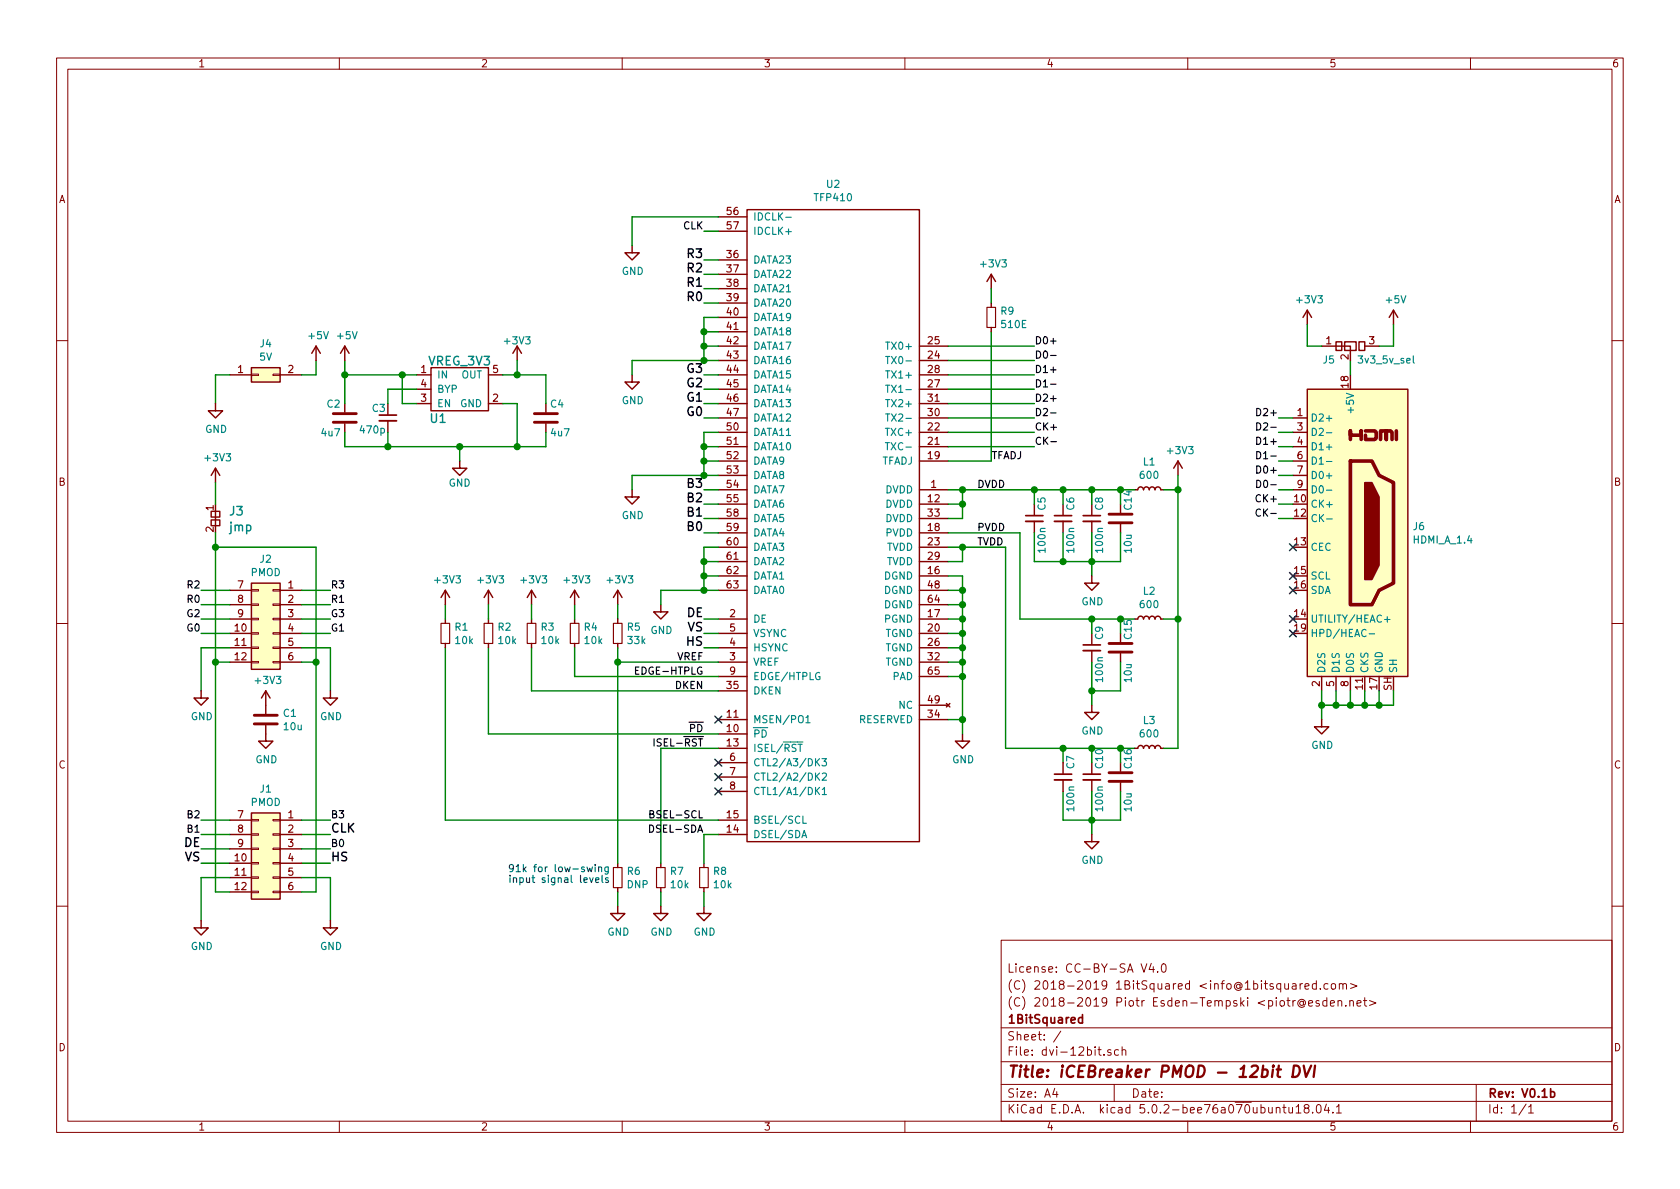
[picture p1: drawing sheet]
EESchema Schematic File Version 4
LIBS:dvi-12bit-cache
EELAYER 26 0
EELAYER END
$Descr A4 11693 8268
encoding utf-8
Sheet 1 1
Title "iCEBreaker PMOD - 12bit DVI"
Date ""
Rev "V0.1b"
Comp "1BitSquared"
Comment1 "(C) 2018-2019 Piotr Esden-Tempski <piotr@esden.net>"
Comment2 "(C) 2018-2019 1BitSquared <info@1bitsquared.com>"
Comment3 "License: CC-BY-SA V4.0"
Comment4 ""
$EndDescr
$Comp
L Connector_Generic:Conn_02x06_Top_Bottom J2
U 1 1
P 1900 4300
F 0 "J2" H 1950 4720 50  0000 C CNN
F 1 "PMOD" H 1950 4627 50  0000 C CNN
F 2 "pkl_connectors:PMODHeader_2x06_P2.54mm_Horizontal" H 1900 4300 50  0001 C CNN
F 3 "~" H 1900 4300 50  0001 C CNN
F 4 "conn-th-01in-6-2-hdr-ra" H 1900 4300 50  0001 C CNN "Key"
F 5 "ANY" H 1900 4300 50  0001 C CNN "Source"
	1    1900 4300
	-1   0    0    -1  
$EndComp
Wire Wire Line
	1600 4500 1400 4500
Wire Wire Line
	1400 4500 1400 4800
Wire Wire Line
	1600 4600 1500 4600
Wire Wire Line
	2100 4600 2200 4600
Wire Wire Line
	2100 4500 2300 4500
Wire Wire Line
	2300 4500 2300 4800
Wire Wire Line
	1600 6000 1400 6000
Wire Wire Line
	1600 5900 1400 5900
Wire Wire Line
	1600 4200 1400 4200
Wire Wire Line
	2100 5800 2300 5800
Wire Wire Line
	2100 6000 2300 6000
$Comp
L power:GND #PWR06
U 1 1
P 2300 4800
F 0 "#PWR06" H 2300 4550 50  0001 C CNN
F 1 "GND" H 2305 4624 50  0000 C CNN
F 2 "" H 2300 4800 50  0001 C CNN
F 3 "" H 2300 4800 50  0001 C CNN
	1    2300 4800
	1    0    0    -1  
$EndComp
$Comp
L power:GND #PWR01
U 1 1
P 1400 4800
F 0 "#PWR01" H 1400 4550 50  0001 C CNN
F 1 "GND" H 1405 4624 50  0000 C CNN
F 2 "" H 1400 4800 50  0001 C CNN
F 3 "" H 1400 4800 50  0001 C CNN
	1    1400 4800
	1    0    0    -1  
$EndComp
$Comp
L power:+3V3 #PWR02
U 1 1
P 1500 3350
F 0 "#PWR02" H 1500 3200 50  0001 C CNN
F 1 "+3V3" H 1515 3526 50  0000 C CNN
F 2 "" H 1500 3350 50  0001 C CNN
F 3 "" H 1500 3350 50  0001 C CNN
	1    1500 3350
	1    0    0    -1  
$EndComp
$Comp
L pkl_device:pkl_C C1
U 1 1
P 1850 5000
F 0 "C1" H 1965 5047 50  0000 L CNN
F 1 "10u" H 1965 4954 50  0000 L CNN
F 2 "pkl_dipol:C_0603" H 1965 4907 30  0001 L CNN
F 3 "" H 1850 5000 60  0000 C CNN
F 4 "cap-cer-0603-10u" H 1850 5000 50  0001 C CNN "Key"
F 5 "ANY" H 1850 5000 50  0001 C CNN "Source"
	1    1850 5000
	1    0    0    -1  
$EndComp
$Comp
L power:+3V3 #PWR03
U 1 1
P 1850 4900
F 0 "#PWR03" H 1850 4750 50  0001 C CNN
F 1 "+3V3" H 1865 5076 50  0000 C CNN
F 2 "" H 1850 4900 50  0001 C CNN
F 3 "" H 1850 4900 50  0001 C CNN
	1    1850 4900
	1    0    0    -1  
$EndComp
$Comp
L power:GND #PWR04
U 1 1
P 1850 5100
F 0 "#PWR04" H 1850 4850 50  0001 C CNN
F 1 "GND" H 1855 4924 50  0000 C CNN
F 2 "" H 1850 5100 50  0001 C CNN
F 3 "" H 1850 5100 50  0001 C CNN
	1    1850 5100
	1    0    0    -1  
$EndComp
Wire Wire Line
	2100 4100 2300 4100
Wire Wire Line
	1600 4100 1400 4100
Text Label 1400 6000 2    60   ~ 0
VS
Text Label 1400 5900 2    60   ~ 0
DE
Text Label 2300 6000 0    60   ~ 0
HS
Text Label 2300 5800 0    60   ~ 0
CLK
$Comp
L Connector:HDMI_A_1.4 J6
U 1 1
P 9400 3700
F 0 "J6" H 9830 3747 50  0000 L CNN
F 1 "HDMI_A_1.4" H 9830 3654 50  0000 L CNN
F 2 "pkl_connectors:HDMI-10029449-111RLF" H 9425 3700 50  0001 C CNN
F 3 "https://en.wikipedia.org/wiki/HDMI" H 9425 3700 50  0001 C CNN
F 4 "ANY" H 9400 3700 50  0001 C CNN "Source"
F 5 "conn-hdmi-10029449-111rlf" H 0   0   50  0001 C CNN "Key"
	1    9400 3700
	1    0    0    -1  
$EndComp
$Comp
L pkl_texas:TFP410 U2
U 1 1
P 5800 3600
F 0 "U2" H 5800 5930 50  0000 C CNN
F 1 "TFP410" H 5800 5837 50  0000 C CNN
F 2 "pkl_housings_qfp:TQFP-64-1EP_10x10mm_P0.5mm_EP5x5mm" H 5850 1250 50  0001 C CNN
F 3 "http://www.ti.com/lit/ds/symlink/tfp410.pdf" H 5850 1250 50  0001 C CNN
F 4 "ANY" H 5800 3600 50  0001 C CNN "Source"
F 5 "ic-tqfp64-tfp410" H 0   0   50  0001 C CNN "Key"
	1    5800 3600
	1    0    0    -1  
$EndComp
Wire Wire Line
	9200 4800 9200 4900
Wire Wire Line
	9300 4800 9300 4900
Wire Wire Line
	9400 4800 9400 4900
Wire Wire Line
	9500 4800 9500 4900
Wire Wire Line
	9600 4800 9600 4900
Wire Wire Line
	9700 4800 9700 4900
Wire Wire Line
	9700 4900 9600 4900
Wire Wire Line
	9600 4900 9500 4900
Connection ~ 9600 4900
Wire Wire Line
	9500 4900 9400 4900
Connection ~ 9500 4900
Connection ~ 9300 4900
Wire Wire Line
	9300 4900 9200 4900
Connection ~ 9400 4900
Wire Wire Line
	9400 4900 9300 4900
Wire Wire Line
	9200 4900 9200 5000
Connection ~ 9200 4900
$Comp
L power:GND #PWR0101
U 1 1
P 9200 5000
F 0 "#PWR0101" H 9200 4750 50  0001 C CNN
F 1 "GND" H 9205 4824 50  0000 C CNN
F 2 "" H 9200 5000 50  0001 C CNN
F 3 "" H 9200 5000 50  0001 C CNN
	1    9200 5000
	1    0    0    -1  
$EndComp
Wire Wire Line
	5000 4400 4900 4400
Wire Wire Line
	5000 4500 4900 4500
Text Label 4900 4500 2    60   ~ 0
HS
Text Label 4900 4400 2    60   ~ 0
VS
Wire Wire Line
	5000 4300 4900 4300
Text Label 4900 4300 2    60   ~ 0
DE
Wire Wire Line
	5000 1600 4900 1600
$Comp
L power:GND #PWR0102
U 1 1
P 4400 1700
F 0 "#PWR0102" H 4400 1450 50  0001 C CNN
F 1 "GND" H 4405 1524 50  0000 C CNN
F 2 "" H 4400 1700 50  0001 C CNN
F 3 "" H 4400 1700 50  0001 C CNN
	1    4400 1700
	1    0    0    -1  
$EndComp
Text Label 4900 1600 2    50   ~ 0
CLK
Wire Wire Line
	6600 4000 6700 4000
Wire Wire Line
	6700 4000 6700 4100
Wire Wire Line
	6600 4100 6700 4100
Connection ~ 6700 4100
Wire Wire Line
	6700 4100 6700 4200
Wire Wire Line
	6600 4200 6700 4200
Connection ~ 6700 4200
Wire Wire Line
	6700 4200 6700 4300
Wire Wire Line
	6600 4300 6700 4300
Connection ~ 6700 4300
Wire Wire Line
	6700 4300 6700 4400
Wire Wire Line
	6600 4400 6700 4400
Connection ~ 6700 4400
Wire Wire Line
	6700 4400 6700 4500
Wire Wire Line
	6600 4500 6700 4500
Connection ~ 6700 4500
Wire Wire Line
	6700 4500 6700 4600
Wire Wire Line
	6600 4600 6700 4600
Connection ~ 6700 4600
$Comp
L power:GND #PWR0103
U 1 1
P 6700 5100
F 0 "#PWR0103" H 6700 4850 50  0001 C CNN
F 1 "GND" H 6705 4924 50  0000 C CNN
F 2 "" H 6700 5100 50  0001 C CNN
F 3 "" H 6700 5100 50  0001 C CNN
	1    6700 5100
	1    0    0    -1  
$EndComp
Wire Wire Line
	6600 3900 6700 3900
Wire Wire Line
	6700 3900 6700 3800
Wire Wire Line
	6600 3800 6700 3800
Wire Wire Line
	6600 3600 6700 3600
Wire Wire Line
	6700 3600 6700 3500
Wire Wire Line
	6600 3500 6700 3500
Connection ~ 6700 3500
Wire Wire Line
	6700 3500 6700 3400
Wire Wire Line
	6600 3400 6700 3400
Connection ~ 6700 3400
Wire Wire Line
	5000 2900 4900 2900
Wire Wire Line
	5000 2800 4900 2800
Wire Wire Line
	5000 2700 4900 2700
Text Label 4900 2600 2    60   ~ 0
G3
Wire Wire Line
	5000 2500 4900 2500
Wire Wire Line
	5000 2400 4900 2400
Wire Wire Line
	5000 2300 4900 2300
Wire Wire Line
	5000 2200 4900 2200
Wire Wire Line
	4900 2500 4900 2400
Connection ~ 4900 2300
Wire Wire Line
	4900 2300 4900 2200
Connection ~ 4900 2400
Wire Wire Line
	4900 2400 4900 2300
Wire Wire Line
	5000 2100 4900 2100
Wire Wire Line
	5000 2000 4900 2000
Wire Wire Line
	5000 1900 4900 1900
Text Label 4900 1800 2    60   ~ 0
R3
Wire Wire Line
	5000 3000 4900 3000
Wire Wire Line
	5000 3100 4900 3100
Wire Wire Line
	5000 3200 4900 3200
Wire Wire Line
	5000 3300 4900 3300
Wire Wire Line
	4900 3300 4900 3200
Connection ~ 4900 3100
Wire Wire Line
	4900 3100 4900 3000
Connection ~ 4900 3200
Wire Wire Line
	4900 3200 4900 3100
Wire Wire Line
	5000 3500 4900 3500
Wire Wire Line
	5000 3600 4900 3600
Wire Wire Line
	5000 3700 4900 3700
Text Label 4900 3400 2    60   ~ 0
B3
Wire Wire Line
	5000 4100 4900 4100
Wire Wire Line
	5000 4000 4900 4000
Wire Wire Line
	5000 3900 4900 3900
Wire Wire Line
	5000 3800 4900 3800
Wire Wire Line
	4900 4100 4900 4000
Connection ~ 4900 3900
Wire Wire Line
	4900 3900 4900 3800
Connection ~ 4900 4000
Wire Wire Line
	4900 4000 4900 3900
$Comp
L power:GND #PWR0104
U 1 1
P 4600 4200
F 0 "#PWR0104" H 4600 3950 50  0001 C CNN
F 1 "GND" H 4605 4024 50  0000 C CNN
F 2 "" H 4600 4200 50  0001 C CNN
F 3 "" H 4600 4200 50  0001 C CNN
	1    4600 4200
	1    0    0    -1  
$EndComp
Wire Wire Line
	6600 2400 7200 2400
Wire Wire Line
	6600 2500 7200 2500
Wire Wire Line
	6600 2600 7200 2600
Wire Wire Line
	6600 2700 7200 2700
Wire Wire Line
	6600 2800 7200 2800
Wire Wire Line
	6600 2900 7200 2900
Wire Wire Line
	6600 3000 7200 3000
Wire Wire Line
	6600 3100 7200 3100
Text Label 7200 2400 0    50   ~ 0
D0+
Text Label 7200 2500 0    50   ~ 0
D0-
Text Label 7200 2600 0    50   ~ 0
D1+
Text Label 7200 2700 0    50   ~ 0
D1-
Text Label 7200 2800 0    50   ~ 0
D2+
Text Label 7200 2900 0    50   ~ 0
D2-
Text Label 7200 3000 0    50   ~ 0
CK+
Text Label 7200 3100 0    50   ~ 0
CK-
NoConn ~ 9000 4400
NoConn ~ 9000 4300
NoConn ~ 9000 4100
NoConn ~ 9000 4000
NoConn ~ 9000 3800
Wire Wire Line
	9000 2900 8900 2900
Wire Wire Line
	9000 3000 8900 3000
Wire Wire Line
	9000 3100 8900 3100
Wire Wire Line
	9000 3200 8900 3200
Wire Wire Line
	9000 3300 8900 3300
Wire Wire Line
	9000 3400 8900 3400
Wire Wire Line
	9000 3500 8900 3500
Wire Wire Line
	9000 3600 8900 3600
Text Label 8900 3300 2    50   ~ 0
D0+
Text Label 8900 3400 2    50   ~ 0
D0-
Text Label 8900 3100 2    50   ~ 0
D1+
Text Label 8900 3200 2    50   ~ 0
D1-
Text Label 8900 2900 2    50   ~ 0
D2+
Text Label 8900 3000 2    50   ~ 0
D2-
Text Label 8900 3500 2    50   ~ 0
CK+
Text Label 8900 3600 2    50   ~ 0
CK-
$Comp
L power:+3V3 #PWR0105
U 1 1
P 8200 3300
F 0 "#PWR0105" H 8200 3150 50  0001 C CNN
F 1 "+3V3" H 8215 3476 50  0000 C CNN
F 2 "" H 8200 3300 50  0001 C CNN
F 3 "" H 8200 3300 50  0001 C CNN
	1    8200 3300
	1    0    0    -1  
$EndComp
$Comp
L pkl_device:pkl_C_Small C5
U 1 1
P 7200 3600
F 0 "C5" V 7250 3650 50  0000 L CNN
F 1 "100n" V 7250 3350 50  0000 L CNN
F 2 "pkl_dipol:C_0402" H 7292 3507 60  0001 L CNN
F 3 "" H 7200 3600 60  0000 C CNN
F 4 "cap-cer-0402-100n" H 7200 3600 50  0001 C CNN "Key"
F 5 "ANY" H 7200 3600 50  0001 C CNN "Source"
	1    7200 3600
	1    0    0    -1  
$EndComp
$Comp
L pkl_device:pkl_C_Small C6
U 1 1
P 7400 3600
F 0 "C6" V 7450 3650 50  0000 L CNN
F 1 "100n" V 7450 3350 50  0000 L CNN
F 2 "pkl_dipol:C_0402" H 7492 3507 60  0001 L CNN
F 3 "" H 7400 3600 60  0000 C CNN
F 4 "cap-cer-0402-100n" H 7400 3600 50  0001 C CNN "Key"
F 5 "ANY" H 7400 3600 50  0001 C CNN "Source"
	1    7400 3600
	1    0    0    -1  
$EndComp
$Comp
L pkl_device:pkl_C_Small C8
U 1 1
P 7600 3600
F 0 "C8" V 7650 3650 50  0000 L CNN
F 1 "100n" V 7650 3350 50  0000 L CNN
F 2 "pkl_dipol:C_0402" H 7692 3507 60  0001 L CNN
F 3 "" H 7600 3600 60  0000 C CNN
F 4 "cap-cer-0402-100n" H 7600 3600 50  0001 C CNN "Key"
F 5 "ANY" H 7600 3600 50  0001 C CNN "Source"
	1    7600 3600
	1    0    0    -1  
$EndComp
$Comp
L pkl_device:pkl_C_Small C10
U 1 1
P 7600 5400
F 0 "C10" V 7650 5450 50  0000 L CNN
F 1 "100n" V 7650 5150 50  0000 L CNN
F 2 "pkl_dipol:C_0402" H 7692 5307 60  0001 L CNN
F 3 "" H 7600 5400 60  0000 C CNN
F 4 "cap-cer-0402-100n" H 7600 5400 50  0001 C CNN "Key"
F 5 "ANY" H 7600 5400 50  0001 C CNN "Source"
	1    7600 5400
	1    0    0    -1  
$EndComp
$Comp
L power:+3V3 #PWR0106
U 1 1
P 4300 4200
F 0 "#PWR0106" H 4300 4050 50  0001 C CNN
F 1 "+3V3" H 4315 4376 50  0000 C CNN
F 2 "" H 4300 4200 50  0001 C CNN
F 3 "" H 4300 4200 50  0001 C CNN
	1    4300 4200
	1    0    0    -1  
$EndComp
Wire Wire Line
	4300 4200 4300 4300
NoConn ~ 5000 5300
NoConn ~ 5000 5400
NoConn ~ 5000 5500
NoConn ~ 5000 5000
Wire Wire Line
	5000 5800 4900 5800
$Comp
L power:GND #PWR0107
U 1 1
P 4900 6300
F 0 "#PWR0107" H 4900 6050 50  0001 C CNN
F 1 "GND" H 4905 6124 50  0000 C CNN
F 2 "" H 4900 6300 50  0001 C CNN
F 3 "" H 4900 6300 50  0001 C CNN
	1    4900 6300
	1    0    0    -1  
$EndComp
Wire Wire Line
	6600 3200 6900 3200
Wire Wire Line
	6900 3200 6900 2300
$Comp
L pkl_device:pkl_R_Small R9
U 1 1
P 6900 2200
F 0 "R9" H 6959 2247 50  0000 L CNN
F 1 "510E" H 6959 2154 50  0000 L CNN
F 2 "pkl_dipol:R_0402" H 6959 2107 60  0001 L CNN
F 3 "" H 6900 2200 60  0000 C CNN
F 4 "res-0402-510" H 6900 2200 50  0001 C CNN "Key"
F 5 "ANY" H 6900 2200 50  0001 C CNN "Source"
	1    6900 2200
	1    0    0    -1  
$EndComp
$Comp
L power:+3V3 #PWR0108
U 1 1
P 6900 2000
F 0 "#PWR0108" H 6900 1850 50  0001 C CNN
F 1 "+3V3" H 6915 2176 50  0000 C CNN
F 2 "" H 6900 2000 50  0001 C CNN
F 3 "" H 6900 2000 50  0001 C CNN
	1    6900 2000
	1    0    0    -1  
$EndComp
Wire Wire Line
	6900 2100 6900 2000
$Comp
L pkl_device:pkl_R_Small R4
U 1 1
P 4000 4400
F 0 "R4" H 4059 4447 50  0000 L CNN
F 1 "10k" H 4059 4354 50  0000 L CNN
F 2 "pkl_dipol:R_0402" H 4059 4307 60  0001 L CNN
F 3 "" H 4000 4400 60  0000 C CNN
F 4 "res-0402-10k" H 4000 4400 50  0001 C CNN "Key"
F 5 "ANY" H 4000 4400 50  0001 C CNN "Source"
	1    4000 4400
	1    0    0    -1  
$EndComp
$Comp
L pkl_device:pkl_R_Small R5
U 1 1
P 4300 4400
F 0 "R5" H 4359 4447 50  0000 L CNN
F 1 "33k" H 4359 4354 50  0000 L CNN
F 2 "pkl_dipol:R_0402" H 4359 4307 60  0001 L CNN
F 3 "" H 4300 4400 60  0000 C CNN
F 4 "res-0402-33k" H 4300 4400 50  0001 C CNN "Key"
F 5 "ANY" H 4300 4400 50  0001 C CNN "Source"
	1    4300 4400
	1    0    0    -1  
$EndComp
Wire Wire Line
	5000 4600 4300 4600
Wire Wire Line
	4300 4600 4300 4500
$Comp
L pkl_device:pkl_R_Small R6
U 1 1
P 4300 6100
F 0 "R6" H 4359 6147 50  0000 L CNN
F 1 "DNP" H 4359 6054 50  0000 L CNN
F 2 "pkl_dipol:R_0402" H 4359 6007 60  0001 L CNN
F 3 "" H 4300 6100 60  0000 C CNN
F 4 "dnp" H 4300 6100 50  0001 C CNN "Key"
F 5 "ANY" H 4300 6100 50  0001 C CNN "Source"
	1    4300 6100
	1    0    0    -1  
$EndComp
Wire Wire Line
	4300 4600 4300 6000
Connection ~ 4300 4600
Wire Wire Line
	4300 6200 4300 6300
$Comp
L power:GND #PWR0109
U 1 1
P 4300 6300
F 0 "#PWR0109" H 4300 6050 50  0001 C CNN
F 1 "GND" H 4305 6124 50  0000 C CNN
F 2 "" H 4300 6300 50  0001 C CNN
F 3 "" H 4300 6300 50  0001 C CNN
	1    4300 6300
	1    0    0    -1  
$EndComp
Text Notes 4250 6150 2    50   ~ 0
91k for low-swing\ninput signal levels
$Comp
L pkl_device:pkl_L_Small L1
U 1 1
P 8000 3400
F 0 "L1" V 8190 3400 50  0000 C CNN
F 1 "600" V 8097 3400 50  0000 C CNN
F 2 "pkl_dipol:L_0402" H 8049 3307 60  0001 L CNN
F 3 "" V 8000 3400 60  0000 C CNN
F 4 "ferrite-0402-600" H 8000 3400 50  0001 C CNN "Key"
F 5 "ANY" H 8000 3400 50  0001 C CNN "Source"
	1    8000 3400
	0    -1   -1   0   
$EndComp
Wire Wire Line
	7900 3400 7800 3400
$Comp
L pkl_device:pkl_C C14
U 1 1
P 7800 3600
F 0 "C14" V 7850 3650 50  0000 L CNN
F 1 "10u" V 7850 3350 50  0000 L CNN
F 2 "pkl_dipol:C_0603" H 7892 3507 60  0001 L CNN
F 3 "" H 7800 3600 60  0000 C CNN
F 4 "cap-cer-0603-10u" H 7800 3600 50  0001 C CNN "Key"
F 5 "ANY" H 7800 3600 50  0001 C CNN "Source"
	1    7800 3600
	1    0    0    -1  
$EndComp
Wire Wire Line
	7800 3400 7800 3500
Connection ~ 7800 3400
Wire Wire Line
	7600 3400 7600 3500
Connection ~ 7600 3400
Wire Wire Line
	7600 3400 7400 3400
Wire Wire Line
	7400 3400 7400 3500
Connection ~ 7400 3400
Wire Wire Line
	7400 3400 7200 3400
Wire Wire Line
	7200 3400 7200 3500
Connection ~ 7200 3400
Wire Wire Line
	7200 3400 6700 3400
Wire Wire Line
	7200 3700 7200 3900
Wire Wire Line
	7200 3900 7400 3900
Wire Wire Line
	7800 3900 7800 3700
Wire Wire Line
	7600 3700 7600 3900
Connection ~ 7600 3900
Wire Wire Line
	7400 3700 7400 3900
Connection ~ 7400 3900
Wire Wire Line
	7400 3900 7600 3900
Wire Wire Line
	7600 3900 7600 4000
$Comp
L power:GND #PWR0110
U 1 1
P 7600 4000
F 0 "#PWR0110" H 7600 3750 50  0001 C CNN
F 1 "GND" H 7605 3824 50  0000 C CNN
F 2 "" H 7600 4000 50  0001 C CNN
F 3 "" H 7600 4000 50  0001 C CNN
	1    7600 4000
	1    0    0    -1  
$EndComp
Wire Wire Line
	8100 3400 8200 3400
Wire Wire Line
	8200 3400 8200 3300
$Comp
L pkl_device:pkl_C_Small C9
U 1 1
P 7600 4500
F 0 "C9" V 7650 4550 50  0000 L CNN
F 1 "100n" V 7650 4250 50  0000 L CNN
F 2 "pkl_dipol:C_0402" H 7692 4407 60  0001 L CNN
F 3 "" H 7600 4500 60  0000 C CNN
F 4 "cap-cer-0402-100n" H 7600 4500 50  0001 C CNN "Key"
F 5 "ANY" H 7600 4500 50  0001 C CNN "Source"
	1    7600 4500
	1    0    0    -1  
$EndComp
$Comp
L pkl_device:pkl_C C15
U 1 1
P 7800 4500
F 0 "C15" V 7850 4550 50  0000 L CNN
F 1 "10u" V 7850 4250 50  0000 L CNN
F 2 "pkl_dipol:C_0603" H 7892 4407 60  0001 L CNN
F 3 "" H 7800 4500 60  0000 C CNN
F 4 "cap-cer-0603-10u" H 7800 4500 50  0001 C CNN "Key"
F 5 "ANY" H 7800 4500 50  0001 C CNN "Source"
	1    7800 4500
	1    0    0    -1  
$EndComp
Wire Wire Line
	7100 3700 7100 4300
Wire Wire Line
	7100 4300 7600 4300
Wire Wire Line
	6600 3700 7100 3700
Wire Wire Line
	7800 4300 7800 4400
Connection ~ 7800 4300
Wire Wire Line
	7800 4300 7900 4300
Wire Wire Line
	7600 4300 7600 4400
Connection ~ 7600 4300
$Comp
L pkl_device:pkl_L_Small L2
U 1 1
P 8000 4300
F 0 "L2" V 8190 4300 50  0000 C CNN
F 1 "600" V 8097 4300 50  0000 C CNN
F 2 "pkl_dipol:L_0402" H 8049 4207 60  0001 L CNN
F 3 "" V 8000 4300 60  0000 C CNN
F 4 "ferrite-0402-600" H 8000 4300 50  0001 C CNN "Key"
F 5 "ANY" H 8000 4300 50  0001 C CNN "Source"
	1    8000 4300
	0    -1   -1   0   
$EndComp
Wire Wire Line
	8200 3400 8200 4300
Wire Wire Line
	8200 4300 8100 4300
Connection ~ 8200 3400
Wire Wire Line
	7600 4600 7600 4800
Wire Wire Line
	7800 4800 7800 4600
Connection ~ 7600 4800
Wire Wire Line
	7600 4800 7800 4800
Wire Wire Line
	7600 4800 7600 4900
$Comp
L power:GND #PWR0111
U 1 1
P 7600 4900
F 0 "#PWR0111" H 7600 4650 50  0001 C CNN
F 1 "GND" H 7605 4724 50  0000 C CNN
F 2 "" H 7600 4900 50  0001 C CNN
F 3 "" H 7600 4900 50  0001 C CNN
	1    7600 4900
	1    0    0    -1  
$EndComp
$Comp
L pkl_device:pkl_C C16
U 1 1
P 7800 5400
F 0 "C16" V 7850 5450 50  0000 L CNN
F 1 "10u" V 7850 5150 50  0000 L CNN
F 2 "pkl_dipol:C_0603" H 7892 5307 60  0001 L CNN
F 3 "" H 7800 5400 60  0000 C CNN
F 4 "cap-cer-0603-10u" H 7800 5400 50  0001 C CNN "Key"
F 5 "ANY" H 7800 5400 50  0001 C CNN "Source"
	1    7800 5400
	1    0    0    -1  
$EndComp
Wire Wire Line
	6700 3800 7000 3800
Wire Wire Line
	7000 3800 7000 5200
Wire Wire Line
	7000 5200 7400 5200
Connection ~ 6700 3800
Wire Wire Line
	7800 5200 7800 5300
Connection ~ 7800 5200
Wire Wire Line
	7800 5200 7900 5200
Wire Wire Line
	7600 5200 7600 5300
Connection ~ 7600 5200
Wire Wire Line
	7400 5200 7400 5300
Connection ~ 7400 5200
Wire Wire Line
	7400 5200 7600 5200
$Comp
L pkl_device:pkl_L_Small L3
U 1 1
P 8000 5200
F 0 "L3" V 8190 5200 50  0000 C CNN
F 1 "600" V 8097 5200 50  0000 C CNN
F 2 "pkl_dipol:L_0402" H 8049 5107 60  0001 L CNN
F 3 "" V 8000 5200 60  0000 C CNN
F 4 "ferrite-0402-600" H 8000 5200 50  0001 C CNN "Key"
F 5 "ANY" H 8000 5200 50  0001 C CNN "Source"
	1    8000 5200
	0    -1   -1   0   
$EndComp
Wire Wire Line
	8100 5200 8200 5200
Wire Wire Line
	8200 5200 8200 4300
Connection ~ 8200 4300
Wire Wire Line
	7400 5500 7400 5700
Wire Wire Line
	7800 5700 7800 5500
Connection ~ 7600 5700
Wire Wire Line
	7600 5700 7800 5700
Wire Wire Line
	7600 5700 7600 5800
$Comp
L power:GND #PWR0112
U 1 1
P 7600 5800
F 0 "#PWR0112" H 7600 5550 50  0001 C CNN
F 1 "GND" H 7605 5624 50  0000 C CNN
F 2 "" H 7600 5800 50  0001 C CNN
F 3 "" H 7600 5800 50  0001 C CNN
	1    7600 5800
	1    0    0    -1  
$EndComp
Text Label 6800 3400 0    50   ~ 0
DVDD
Text Label 6800 3700 0    50   ~ 0
PVDD
Text Label 6800 3800 0    50   ~ 0
TVDD
Wire Wire Line
	4000 4700 4000 4500
Wire Wire Line
	4000 4700 5000 4700
Wire Wire Line
	4000 4300 4000 4200
$Comp
L power:+3V3 #PWR0113
U 1 1
P 4000 4200
F 0 "#PWR0113" H 4000 4050 50  0001 C CNN
F 1 "+3V3" H 4015 4376 50  0000 C CNN
F 2 "" H 4000 4200 50  0001 C CNN
F 3 "" H 4000 4200 50  0001 C CNN
	1    4000 4200
	1    0    0    -1  
$EndComp
Wire Wire Line
	3700 4800 3700 4500
Wire Wire Line
	3700 4800 5000 4800
$Comp
L pkl_device:pkl_R_Small R3
U 1 1
P 3700 4400
F 0 "R3" H 3759 4447 50  0000 L CNN
F 1 "10k" H 3759 4354 50  0000 L CNN
F 2 "pkl_dipol:R_0402" H 3759 4307 60  0001 L CNN
F 3 "" H 3700 4400 60  0000 C CNN
F 4 "res-0402-10k" H 3700 4400 50  0001 C CNN "Key"
F 5 "ANY" H 3700 4400 50  0001 C CNN "Source"
	1    3700 4400
	1    0    0    -1  
$EndComp
$Comp
L power:+3V3 #PWR0114
U 1 1
P 3700 4200
F 0 "#PWR0114" H 3700 4050 50  0001 C CNN
F 1 "+3V3" H 3715 4376 50  0000 C CNN
F 2 "" H 3700 4200 50  0001 C CNN
F 3 "" H 3700 4200 50  0001 C CNN
	1    3700 4200
	1    0    0    -1  
$EndComp
Wire Wire Line
	3700 4200 3700 4300
Wire Wire Line
	3400 5100 3400 4500
Wire Wire Line
	3400 5100 5000 5100
$Comp
L pkl_device:pkl_R_Small R2
U 1 1
P 3400 4400
F 0 "R2" H 3459 4447 50  0000 L CNN
F 1 "10k" H 3459 4354 50  0000 L CNN
F 2 "pkl_dipol:R_0402" H 3459 4307 60  0001 L CNN
F 3 "" H 3400 4400 60  0000 C CNN
F 4 "res-0402-10k" H 3400 4400 50  0001 C CNN "Key"
F 5 "ANY" H 3400 4400 50  0001 C CNN "Source"
	1    3400 4400
	1    0    0    -1  
$EndComp
$Comp
L power:+3V3 #PWR0115
U 1 1
P 3400 4200
F 0 "#PWR0115" H 3400 4050 50  0001 C CNN
F 1 "+3V3" H 3415 4376 50  0000 C CNN
F 2 "" H 3400 4200 50  0001 C CNN
F 3 "" H 3400 4200 50  0001 C CNN
	1    3400 4200
	1    0    0    -1  
$EndComp
Wire Wire Line
	3400 4300 3400 4200
$Comp
L power:GND #PWR0116
U 1 1
P 4400 3400
F 0 "#PWR0116" H 4400 3150 50  0001 C CNN
F 1 "GND" H 4405 3224 50  0000 C CNN
F 2 "" H 4400 3400 50  0001 C CNN
F 3 "" H 4400 3400 50  0001 C CNN
	1    4400 3400
	1    0    0    -1  
$EndComp
$Comp
L power:GND #PWR0117
U 1 1
P 4400 2600
F 0 "#PWR0117" H 4400 2350 50  0001 C CNN
F 1 "GND" H 4405 2424 50  0000 C CNN
F 2 "" H 4400 2600 50  0001 C CNN
F 3 "" H 4400 2600 50  0001 C CNN
	1    4400 2600
	1    0    0    -1  
$EndComp
Wire Wire Line
	3100 5700 3100 4500
Wire Wire Line
	3100 5700 5000 5700
$Comp
L pkl_device:pkl_R_Small R1
U 1 1
P 3100 4400
F 0 "R1" H 3159 4447 50  0000 L CNN
F 1 "10k" H 3159 4354 50  0000 L CNN
F 2 "pkl_dipol:R_0402" H 3159 4307 60  0001 L CNN
F 3 "" H 3100 4400 60  0000 C CNN
F 4 "res-0402-10k" H 3100 4400 50  0001 C CNN "Key"
F 5 "ANY" H 3100 4400 50  0001 C CNN "Source"
	1    3100 4400
	1    0    0    -1  
$EndComp
Wire Wire Line
	3100 4300 3100 4200
$Comp
L power:+3V3 #PWR0118
U 1 1
P 3100 4200
F 0 "#PWR0118" H 3100 4050 50  0001 C CNN
F 1 "+3V3" H 3115 4376 50  0000 C CNN
F 2 "" H 3100 4200 50  0001 C CNN
F 3 "" H 3100 4200 50  0001 C CNN
	1    3100 4200
	1    0    0    -1  
$EndComp
$Comp
L pkl_device:pkl_R_Small R8
U 1 1
P 4900 6100
F 0 "R8" H 4959 6147 50  0000 L CNN
F 1 "10k" H 4959 6054 50  0000 L CNN
F 2 "pkl_dipol:R_0402" H 4959 6007 60  0001 L CNN
F 3 "" H 4900 6100 60  0000 C CNN
F 4 "res-0402-10k" H 4900 6100 50  0001 C CNN "Key"
F 5 "ANY" H 4900 6100 50  0001 C CNN "Source"
	1    4900 6100
	1    0    0    -1  
$EndComp
Wire Wire Line
	4900 5800 4900 6000
Wire Wire Line
	4900 6200 4900 6300
$Comp
L pkl_device:pkl_R_Small R7
U 1 1
P 4600 6100
F 0 "R7" H 4659 6147 50  0000 L CNN
F 1 "10k" H 4659 6054 50  0000 L CNN
F 2 "pkl_dipol:R_0402" H 4659 6007 60  0001 L CNN
F 3 "" H 4600 6100 60  0000 C CNN
F 4 "res-0402-10k" H 4600 6100 50  0001 C CNN "Key"
F 5 "ANY" H 4600 6100 50  0001 C CNN "Source"
	1    4600 6100
	1    0    0    -1  
$EndComp
Wire Wire Line
	4600 6000 4600 5200
Wire Wire Line
	4600 5200 5000 5200
Wire Wire Line
	4600 6200 4600 6300
$Comp
L power:GND #PWR0119
U 1 1
P 4600 6300
F 0 "#PWR0119" H 4600 6050 50  0001 C CNN
F 1 "GND" H 4605 6124 50  0000 C CNN
F 2 "" H 4600 6300 50  0001 C CNN
F 3 "" H 4600 6300 50  0001 C CNN
	1    4600 6300
	1    0    0    -1  
$EndComp
Wire Wire Line
	9400 2500 9400 2600
$Comp
L power:+5V #PWR0120
U 1 1
P 9700 2250
F 0 "#PWR0120" H 9700 2100 50  0001 C CNN
F 1 "+5V" H 9715 2426 50  0000 C CNN
F 2 "" H 9700 2250 50  0001 C CNN
F 3 "" H 9700 2250 50  0001 C CNN
	1    9700 2250
	1    0    0    -1  
$EndComp
$Comp
L pkl_misc:pkl_jumper_nc J3
U 1 1
P 1500 3600
F 0 "J3" V 1445 3690 60  0000 L CNN
F 1 "jmp" V 1555 3690 60  0000 L CNN
F 2 "pkl_jumpers:J_NC_0603_30" V 1610 3690 60  0001 L CNN
F 3 "" H 1500 3600 60  0000 C CNN
F 4 "ANY" H 1500 3600 50  0001 C CNN "Source"
	1    1500 3600
	0    1    1    0   
$EndComp
Wire Wire Line
	2200 3800 1500 3800
Wire Wire Line
	2200 3800 2200 4600
Connection ~ 1500 3800
Wire Wire Line
	4400 1700 4400 1500
Wire Wire Line
	4400 1500 5000 1500
Wire Wire Line
	4900 2500 4400 2500
Wire Wire Line
	4400 2500 4400 2600
Connection ~ 4900 2500
Wire Wire Line
	4900 3300 4400 3300
Wire Wire Line
	4400 3300 4400 3400
Connection ~ 4900 3300
Wire Wire Line
	4900 4100 4600 4100
Wire Wire Line
	4600 4100 4600 4200
Connection ~ 4900 4100
$Comp
L Connector_Generic:Conn_02x01 J4
U 1 1
P 1800 2600
F 0 "J4" H 1850 2820 50  0000 C CNN
F 1 "5V" H 1850 2727 50  0000 C CNN
F 2 "Connector_PinHeader_2.54mm:PinHeader_2x01_P2.54mm_Vertical" H 1800 2600 50  0001 C CNN
F 3 "~" H 1800 2600 50  0001 C CNN
F 4 "conn-th-01in-2-1-rec" H 1800 2600 50  0001 C CNN "Key"
F 5 "ANY" H 1800 2600 50  0001 C CNN "Source"
	1    1800 2600
	1    0    0    -1  
$EndComp
Wire Wire Line
	1600 2600 1500 2600
Wire Wire Line
	1500 2600 1500 2800
Wire Wire Line
	2100 2600 2200 2600
Wire Wire Line
	2200 2600 2200 2500
$Comp
L power:+5V #PWR0121
U 1 1
P 2200 2500
F 0 "#PWR0121" H 2200 2350 50  0001 C CNN
F 1 "+5V" H 2215 2676 50  0000 C CNN
F 2 "" H 2200 2500 50  0001 C CNN
F 3 "" H 2200 2500 50  0001 C CNN
	1    2200 2500
	1    0    0    -1  
$EndComp
$Comp
L power:GND #PWR0122
U 1 1
P 1500 2800
F 0 "#PWR0122" H 1500 2550 50  0001 C CNN
F 1 "GND" H 1505 2624 50  0000 C CNN
F 2 "" H 1500 2800 50  0001 C CNN
F 3 "" H 1500 2800 50  0001 C CNN
	1    1500 2800
	1    0    0    -1  
$EndComp
$Comp
L pkl_device:pkl_C C2
U 1 1
P 2400 2900
F 0 "C2" H 2425 3000 50  0000 L CNN
F 1 "4u7" H 2425 2800 50  0000 L CNN
F 2 "pkl_dipol:C_0603" H 2438 2750 30  0001 C CNN
F 3 "" H 2400 2900 60  0000 C CNN
F 4 "cap-cer-0603-4u7" H 2400 2900 60  0001 C CNN "Key"
F 5 "0603" H 2400 2900 60  0001 C CNN "Package ID"
F 6 "ANY" H 2400 2900 60  0001 C CNN "Source"
	1    2400 2900
	-1   0    0    -1  
$EndComp
$Comp
L pkl_device:pkl_VREG_5PIN_FIXED U1
U 1 1
P 3200 2700
F 0 "U1" H 3050 2500 60  0000 C CNN
F 1 "VREG_3V3" H 3200 2900 60  0000 C CNN
F 2 "pkl_housings_sot:SOT-23-5" H 3200 2700 60  0001 C CNN
F 3 "http://www.ti.com/lit/ds/symlink/lp2992.pdf" H 3200 2700 60  0001 C CNN
F 4 "vreg-sot23-5-3v3" H 3200 2700 60  0001 C CNN "Key"
F 5 "LP2992AIM5-3.3/NOPB" H 3200 2700 60  0001 C CNN "MFN"
F 6 "sot23-5" H 3200 2700 60  0001 C CNN "Package ID"
F 7 "ANY" H 3200 2700 60  0001 C CNN "Source"
	1    3200 2700
	1    0    0    -1  
$EndComp
$Comp
L pkl_device:pkl_C C4
U 1 1
P 3800 2900
F 0 "C4" H 3825 3000 50  0000 L CNN
F 1 "4u7" H 3825 2800 50  0000 L CNN
F 2 "pkl_dipol:C_0603" H 3838 2750 30  0001 C CNN
F 3 "" H 3800 2900 60  0000 C CNN
F 4 "cap-cer-0603-4u7" H 3800 2900 60  0001 C CNN "Key"
F 5 "0603" H 3800 2900 60  0001 C CNN "Package ID"
F 6 "ANY" H 3800 2900 60  0001 C CNN "Source"
	1    3800 2900
	1    0    0    -1  
$EndComp
$Comp
L power:GND #PWR0123
U 1 1
P 3200 3200
F 0 "#PWR0123" H 3200 2950 50  0001 C CNN
F 1 "GND" H 3200 3050 50  0000 C CNN
F 2 "" H 3200 3200 60  0000 C CNN
F 3 "" H 3200 3200 60  0000 C CNN
F 4 "ANY" H 3200 3200 50  0001 C CNN "Source"
	1    3200 3200
	1    0    0    -1  
$EndComp
$Comp
L pkl_device:pkl_C_Small C3
U 1 1
P 2700 2900
F 0 "C3" H 2710 2970 50  0000 L CNN
F 1 "470p" H 2710 2820 50  0000 L CNN
F 2 "pkl_dipol:C_0402" H 2700 2900 60  0001 C CNN
F 3 "" H 2700 2900 60  0000 C CNN
F 4 "cap-cer-0402-470p" H 2700 2900 60  0001 C CNN "Key"
F 5 "0402" H 2700 2900 60  0001 C CNN "Package ID"
F 6 "ANY" H 2700 2900 60  0001 C CNN "Source"
	1    2700 2900
	-1   0    0    -1  
$EndComp
$Comp
L power:+3V3 #PWR0124
U 1 1
P 3600 2500
F 0 "#PWR0124" H 3600 2350 50  0001 C CNN
F 1 "+3V3" H 3600 2640 50  0000 C CNN
F 2 "" H 3600 2500 60  0000 C CNN
F 3 "" H 3600 2500 60  0000 C CNN
F 4 "ANY" H 3600 2500 50  0001 C CNN "Source"
	1    3600 2500
	1    0    0    -1  
$EndComp
Wire Wire Line
	2400 2600 2800 2600
Wire Wire Line
	2800 2600 2900 2600
Wire Wire Line
	2800 2600 2800 2800
Wire Wire Line
	2800 2800 2900 2800
Connection ~ 2800 2600
Wire Wire Line
	3500 2800 3600 2800
Wire Wire Line
	3600 3100 3600 2800
Wire Wire Line
	2400 3100 2700 3100
Wire Wire Line
	2700 3100 3200 3100
Wire Wire Line
	3200 3100 3600 3100
Wire Wire Line
	3600 3100 3800 3100
Wire Wire Line
	3200 3100 3200 3200
Wire Wire Line
	2400 3100 2400 3000
Connection ~ 3200 3100
Wire Wire Line
	2900 2700 2700 2700
Wire Wire Line
	2700 2700 2700 2800
Wire Wire Line
	2700 3000 2700 3100
Connection ~ 2700 3100
Wire Wire Line
	2400 2500 2400 2600
Wire Wire Line
	2400 2600 2400 2800
Wire Wire Line
	3500 2600 3600 2600
Wire Wire Line
	3600 2600 3800 2600
Wire Wire Line
	3800 2600 3800 2800
Wire Wire Line
	3800 3100 3800 3000
Connection ~ 3600 3100
Wire Wire Line
	3600 2500 3600 2600
Connection ~ 3600 2600
Connection ~ 2400 2600
$Comp
L power:+5V #PWR0125
U 1 1
P 2400 2500
F 0 "#PWR0125" H 2400 2350 50  0001 C CNN
F 1 "+5V" H 2415 2676 50  0000 C CNN
F 2 "" H 2400 2500 50  0001 C CNN
F 3 "" H 2400 2500 50  0001 C CNN
	1    2400 2500
	1    0    0    -1  
$EndComp
Text Label 4900 4600 2    50   ~ 0
VREF
Text Label 4900 4700 2    50   ~ 0
EDGE-HTPLG
Text Label 4900 4800 2    50   ~ 0
DKEN
Text Label 4900 5100 2    50   ~ 0
~PD
Text Label 4900 5200 2    50   ~ 0
ISEL-~RST
Text Label 4900 5700 2    50   ~ 0
BSEL-SCL
Text Label 4900 5800 2    50   ~ 0
DSEL-SDA
Wire Wire Line
	1500 3700 1500 3800
Wire Wire Line
	1500 3350 1500 3500
Text Label 6900 3200 0    50   ~ 0
TFADJ
$Comp
L pkl_device:pkl_C_Small C7
U 1 1
P 7400 5400
F 0 "C7" V 7450 5450 50  0000 L CNN
F 1 "100n" V 7450 5150 50  0000 L CNN
F 2 "pkl_dipol:C_0402" H 7492 5307 60  0001 L CNN
F 3 "" H 7400 5400 60  0000 C CNN
F 4 "cap-cer-0402-100n" H 7400 5400 50  0001 C CNN "Key"
F 5 "ANY" H 7400 5400 50  0001 C CNN "Source"
	1    7400 5400
	1    0    0    -1  
$EndComp
Wire Wire Line
	7600 3900 7800 3900
Wire Wire Line
	7600 3400 7800 3400
Wire Wire Line
	7600 4300 7800 4300
Wire Wire Line
	7600 5200 7800 5200
Wire Wire Line
	7400 5700 7600 5700
Wire Wire Line
	7600 5500 7600 5700
Wire Wire Line
	6700 4600 6700 4700
Wire Wire Line
	6600 5000 6700 5000
Connection ~ 6700 5000
Wire Wire Line
	6700 5000 6700 5100
Wire Wire Line
	6600 4700 6700 4700
Connection ~ 6700 4700
Wire Wire Line
	6700 4700 6700 5000
Wire Wire Line
	1500 4600 1500 3800
$Comp
L Connector_Generic:Conn_02x06_Top_Bottom J1
U 1 1
P 1900 5900
F 0 "J1" H 1950 6320 50  0000 C CNN
F 1 "PMOD" H 1950 6227 50  0000 C CNN
F 2 "pkl_connectors:PMODHeader_2x06_P2.54mm_Horizontal" H 1900 5900 50  0001 C CNN
F 3 "~" H 1900 5900 50  0001 C CNN
F 4 "conn-th-01in-6-2-hdr-ra" H 1900 5900 50  0001 C CNN "Key"
F 5 "ANY" H 1900 5900 50  0001 C CNN "Source"
	1    1900 5900
	-1   0    0    -1  
$EndComp
Wire Wire Line
	2200 6200 2200 4600
Connection ~ 2200 4600
Wire Wire Line
	1500 6200 1500 4600
Connection ~ 1500 4600
Wire Wire Line
	1500 6200 1600 6200
Wire Wire Line
	2200 6200 2100 6200
Wire Wire Line
	1600 6100 1400 6100
Wire Wire Line
	1400 6100 1400 6400
Wire Wire Line
	2100 6100 2300 6100
Wire Wire Line
	2300 6100 2300 6400
$Comp
L power:GND #PWR0126
U 1 1
P 2300 6400
F 0 "#PWR0126" H 2300 6150 50  0001 C CNN
F 1 "GND" H 2305 6224 50  0000 C CNN
F 2 "" H 2300 6400 50  0001 C CNN
F 3 "" H 2300 6400 50  0001 C CNN
	1    2300 6400
	1    0    0    -1  
$EndComp
$Comp
L power:GND #PWR0127
U 1 1
P 1400 6400
F 0 "#PWR0127" H 1400 6150 50  0001 C CNN
F 1 "GND" H 1405 6224 50  0000 C CNN
F 2 "" H 1400 6400 50  0001 C CNN
F 3 "" H 1400 6400 50  0001 C CNN
	1    1400 6400
	1    0    0    -1  
$EndComp
Wire Wire Line
	2100 5900 2300 5900
Wire Wire Line
	1600 5800 1400 5800
Wire Wire Line
	2100 5700 2300 5700
Wire Wire Line
	1600 5700 1400 5700
Wire Wire Line
	1600 4400 1400 4400
Wire Wire Line
	1600 4300 1400 4300
Wire Wire Line
	2100 4400 2300 4400
Wire Wire Line
	2100 4300 2300 4300
Wire Wire Line
	2100 4200 2300 4200
Text Label 2300 5900 0    50   ~ 0
B0
Text Label 2300 5700 0    50   ~ 0
B3
Text Label 1400 5800 2    50   ~ 0
B1
Text Label 1400 5700 2    50   ~ 0
B2
Text Label 1400 4400 2    50   ~ 0
G0
Text Label 2300 4400 0    50   ~ 0
G1
Text Label 1400 4300 2    50   ~ 0
G2
Text Label 2300 4300 0    50   ~ 0
G3
Text Label 1400 4200 2    50   ~ 0
R0
Text Label 2300 4200 0    50   ~ 0
R1
Text Label 1400 4100 2    50   ~ 0
R2
Text Label 2300 4100 0    50   ~ 0
R3
Wire Wire Line
	4900 1800 5000 1800
Wire Wire Line
	4900 2600 5000 2600
Wire Wire Line
	4900 3400 5000 3400
Text Label 4900 2100 2    60   ~ 0
R0
Text Label 4900 2000 2    60   ~ 0
R1
Text Label 4900 1900 2    60   ~ 0
R2
Text Label 4900 2900 2    60   ~ 0
G0
Text Label 4900 2800 2    60   ~ 0
G1
Text Label 4900 2700 2    60   ~ 0
G2
Text Label 4900 3500 2    60   ~ 0
B2
Text Label 4900 3600 2    60   ~ 0
B1
Text Label 4900 3700 2    60   ~ 0
B0
$Comp
L pkl_misc:pkl_double_jumper_ncno J5
U 1 1
P 9400 2400
F 0 "J5" H 9250 2500 50  0000 C CNN
F 1 "3v3_5v_sel" H 9650 2500 50  0000 C CNN
F 2 "pkl_jumpers:J_NCNO_0903_30" H 9350 2400 50  0001 C CNN
F 3 "" H 9350 2400 50  0001 C CNN
	1    9400 2400
	1    0    0    1   
$EndComp
Wire Wire Line
	9600 2400 9700 2400
Wire Wire Line
	9700 2400 9700 2250
$Comp
L power:+3V3 #PWR0128
U 1 1
P 9100 2250
F 0 "#PWR0128" H 9100 2100 50  0001 C CNN
F 1 "+3V3" H 9115 2426 50  0000 C CNN
F 2 "" H 9100 2250 50  0001 C CNN
F 3 "" H 9100 2250 50  0001 C CNN
	1    9100 2250
	1    0    0    -1  
$EndComp
Wire Wire Line
	9200 2400 9100 2400
Wire Wire Line
	9100 2400 9100 2250
$EndSCHEMATC
